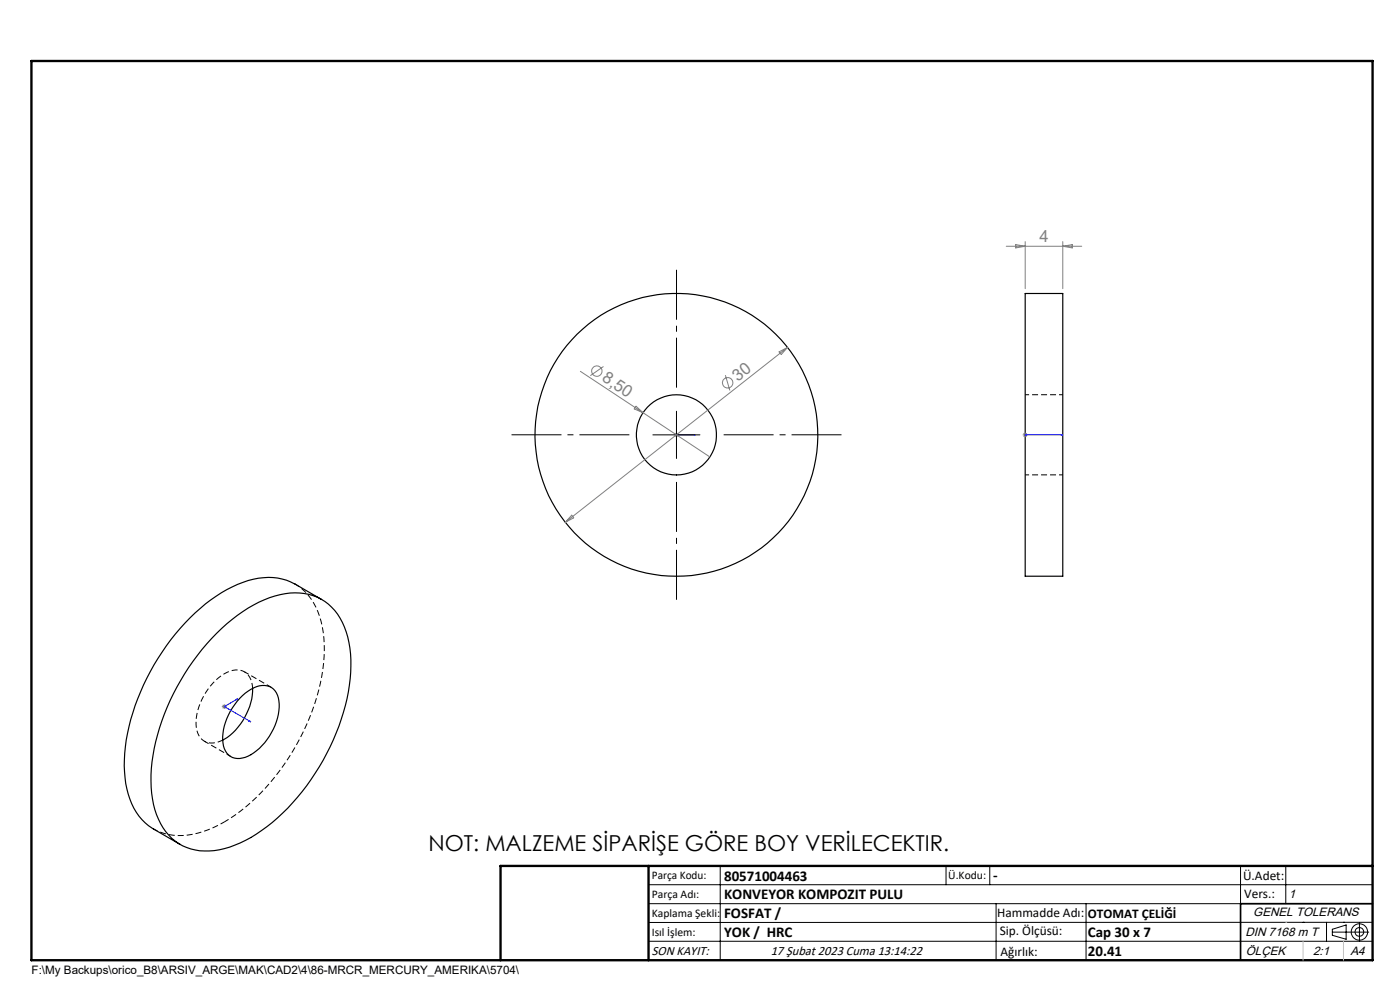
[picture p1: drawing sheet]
<svg xmlns="http://www.w3.org/2000/svg" width="297mm" height="210mm" viewBox="0 0 297 210" stroke-linecap="round" stroke-linejoin="round" font-family="sans-serif">
<g fill="none" stroke="#000" stroke-width=".25">
<path d="M217.5 62.3h8v59.9h-8zM46 134.3a27.9 27.9 0 0 1 14.5-8.4 11 11 0 0 1 12.9 8.1 30.4 30.4 0 0 1-1 18.6 47.3 47.3 0 0 1-18 24.3 18 18 0 0 1-13 3.4 10.9 10.9 0 0 1-8.2-7.5 29.5 29.5 0 0 1 .6-18.4 51 51 0 0 1 12.2-20.1zM68.2 127.2l-5.6-3.3a12.8 12.8 0 0 0-11.1-.4 35.2 35.2 0 0 0-15.3 12.2 46.8 46.8 0 0 0-9.8 25.4 17.7 17.7 0 0 0 3.7 12.8l2.2 1.8 5.9 3.4M50.9 148.1a6.7 6.7 0 0 1 5.8-2.6 3.6 3.6 0 0 1 2.5 3.8 12.7 12.7 0 0 1-7.2 11.3 3.3 3.3 0 0 1-4.7-3 12.5 12.5 0 0 1 3.6-9.5zM53.6 146a13.2 13.2 0 0 1-6.4 11M106.2 203.7h185"/>
<circle cx="143.5" cy="92.2" r="30"/>
<circle cx="143.5" cy="92.2" r="8.5"/>
</g>
<path d="M225.5 83.7h-8M217.5 100.7h8M32.6 175.8a13.2 13.2 0 0 0 11.6 .2l3.4-1.6" fill="none" stroke="#000" stroke-width=".21" stroke-dasharray="1.3 .6" stroke-dashoffset=".4" stroke-linecap="butt"/>
<path d="M43.3 157.2l5.7 3.3M57.5 145.8l-5.7-3.3M47.6 174.4a45.9 45.9 0 0 0 18.1-22.2 35.1 35.1 0 0 0 2.7-19.2 13 13 0 0 0-5.8-9.1" fill="none" stroke="#000" stroke-width=".21" stroke-dasharray="1.3 .6" stroke-dashoffset=".2" stroke-linecap="butt"/>
<path d="M53.6 146a3.5 3.5 0 0 0-3.6-3.9 9.9 9.9 0 0 0-6.8 5.5 9.4 9.4 0 0 0-1 8.4 3.5 3.5 0 0 0 5 1" fill="none" stroke="#000" stroke-width=".21" stroke-dasharray="1.3 .6" stroke-dashoffset=".1" stroke-linecap="butt"/>
<g fill="none" stroke="#808080" stroke-width=".21">
<path d="M213.5 52.2h16M215.5 51.9l2 .3-2 .4zM217.5 51.3v9.9M225.5 51.3v9.9M225.5 52.2l2-.3v.7zM123.1 78.8l27.5 18.1M128 77.7l-2.8 2M153.9 79.6l.9 3.2M165.3 74.6l1.8-.9-1.4 1.5zM167.1 73.7l-47.2 37.1M134.9 86.2l1.5 1.4-1.9-.9zM143 92.2h1"/>
<path d="M143.2 91.9l.7 .7M143.5 91.7v1M143.9 91.9l-.7 .7M217 92.2h1M217.1 91.9l.7 .7M217.5 91.7v1M217.8 91.9l-.7 .7M121.3 109.3l.4 .5-1.8 1zM47.1 149.9h1M47.2 149.5l.7 .7M47.6 149.4v1M47.9 149.5l-.7 .7"/>
<circle cx="126.6" cy="78.7" r="1.1"/>
<circle cx="154.4" cy="81.2" r="1.1"/>
</g>
<g fill="none" stroke="#000" stroke-width=".21">
<path d="M138.5 92.2h10M143.5 87.2v10.1M137.6 187.7h153.6M137.6 191.7h153.6M137.6 199.7h153.6M152.8 183.7v20M200.7 183.7v4M210 183.7v4M211.3 191.7v12M230.4 191.7v12M263.2 183.7v20M272.8 183.7v8"/>
<path d="M276.4 195.6h.1M281.4 195.6v4.1M282.6 197.7h7.8M282.6 197.1l3-.9v3l-3-.8zM285 195.6h.1M288.4 195.8v3.8M291.2 195.6l-153.6 .1"/>
<circle cx="288.4" cy="197.7" r="1.74"/>
<circle cx="288.4" cy="197.7" r=".93"/>
</g>
<path d="M143.4 92.2h.2zM143.5 92.2h.1M143.5 92.2h4M147.5 92.2h-.4h.4M217.4 92.2h.2zM217.5 92.2h.1M217.5 92.2h8M225.5 92.2h-.4h.4M50.1 148.4l.3-.2-.2 .2zM50.4 148.2l-2.8 1.7 5.6 3.2M52.9 153h.1l.2 .1z" fill="none" stroke="#00f" stroke-width=".21"/>
<path d="M133.5 92.2h-25M143.5 82.2v-25M153.5 92.2h25M143.5 102.2v25" fill="none" stroke="#000" stroke-width=".21" stroke-dasharray="15.2 1.3 1.3 1.3" stroke-dashoffset="4.6" stroke-linecap="butt"/>
<path d="M291.2 191.7h-28v12" fill="none" stroke="#000" stroke-width=".35"/>
<path d="M6.7 12.9h284.5v190.8h-284.5zM137.6 183.7v20M291.2 183.7h-185v20" fill="none" stroke="#000" stroke-width=".5"/>
<path d="M272.8 195.6h.1M276.4 199.7v4M285 199.7v4" fill="none" stroke="#c0c0c0" stroke-width=".21"/>
<g fill="#00f">
<path d="M147.1 92.2h.4zM143.4 92.2h.2z"/>
<path d="M217.4 92.2h.2zM225.1 92.2h.4z"/>
<path d="M50.1 148.4h.1l.2-.2zM52.9 153l.3 .1-.2-.1z"/>
</g>
<text font-size="4.7" x="90.9" y="180.6">NOT: MALZEME SİPARİŞE GÖRE BOY VERİLECEKTIR.</text>
<g font-size="3.5" fill="#808080">
<text x="220.5" y="51.4">4</text>
<text x="127.5" y="80.7" transform="rotate(33 127.5 80.7)">8,50</text>
<text x="156.5" y="81" transform="rotate(-38 156.5 81)">30</text>
</g>
<g font-size="3.2">
<text x="153.6" y="186.8">80571004463</text>
<text x="153.6" y="190.8">KONVEYOR KOMPOZIT PULU</text>
<text x="210.7" y="186.6">-</text>
<text x="153.6" y="194.8">FOSFAT /</text>
<text x="153.6" y="198.8">YOK / HRC</text>
<text x="230.8" y="198.7">Cap 30 x 7</text>
<text x="230.8" y="202.8">20.41</text>
</g>
<g font-size="2.8">
<text x="263.7" y="186.7">Ü.Adet:</text>
<text x="263.9" y="190.5">Vers.:</text>
<text x="211.5" y="194.5">Hammadde Adı:</text>
<text x="230.8" y="194.7">OTOMAT ÇELİĞİ</text>
<text x="138.3" y="202.6">SON KAYIT:</text>
<text x="163.5" y="202.6">17 Şubat 2023 Cuma 13:14:22</text>
<text x="212.1" y="198.4">Sip. Ölçüsü:</text>
<text x="212.2" y="202.7">Ağırlık:</text>
</g>
<g font-size="2.6">
<text x="273.4" y="190.4">1</text>
<text x="265.9" y="194.4">GENEL TOLERANS</text>
<text x="264.2" y="198.5">DIN 7168 m T</text>
<text x="264.3" y="202.6">ÖLÇEK</text>
<text x="278.5" y="202.6">2:1</text>
<text x="286.5" y="202.6">A4</text>
</g>
<g font-size="2.5">
<text x="138.3" y="186.4">Parça Kodu:</text>
<text x="138.3" y="190.5">Parça Adı:</text>
<text x="201.2" y="186.5">Ü.Kodu:</text>
<text x="138.3" y="194.5">Kaplama Şekli:</text>
<text x="138.3" y="198.6">Isıl İşlem:</text>
<text x="6.7" y="206.7">F:\My Backups\orico_B8\ARSIV_ARGE\MAK\CAD2\4\86-MRCR_MERCURY_AMERIKA\5704\</text>
</g>
</svg>
